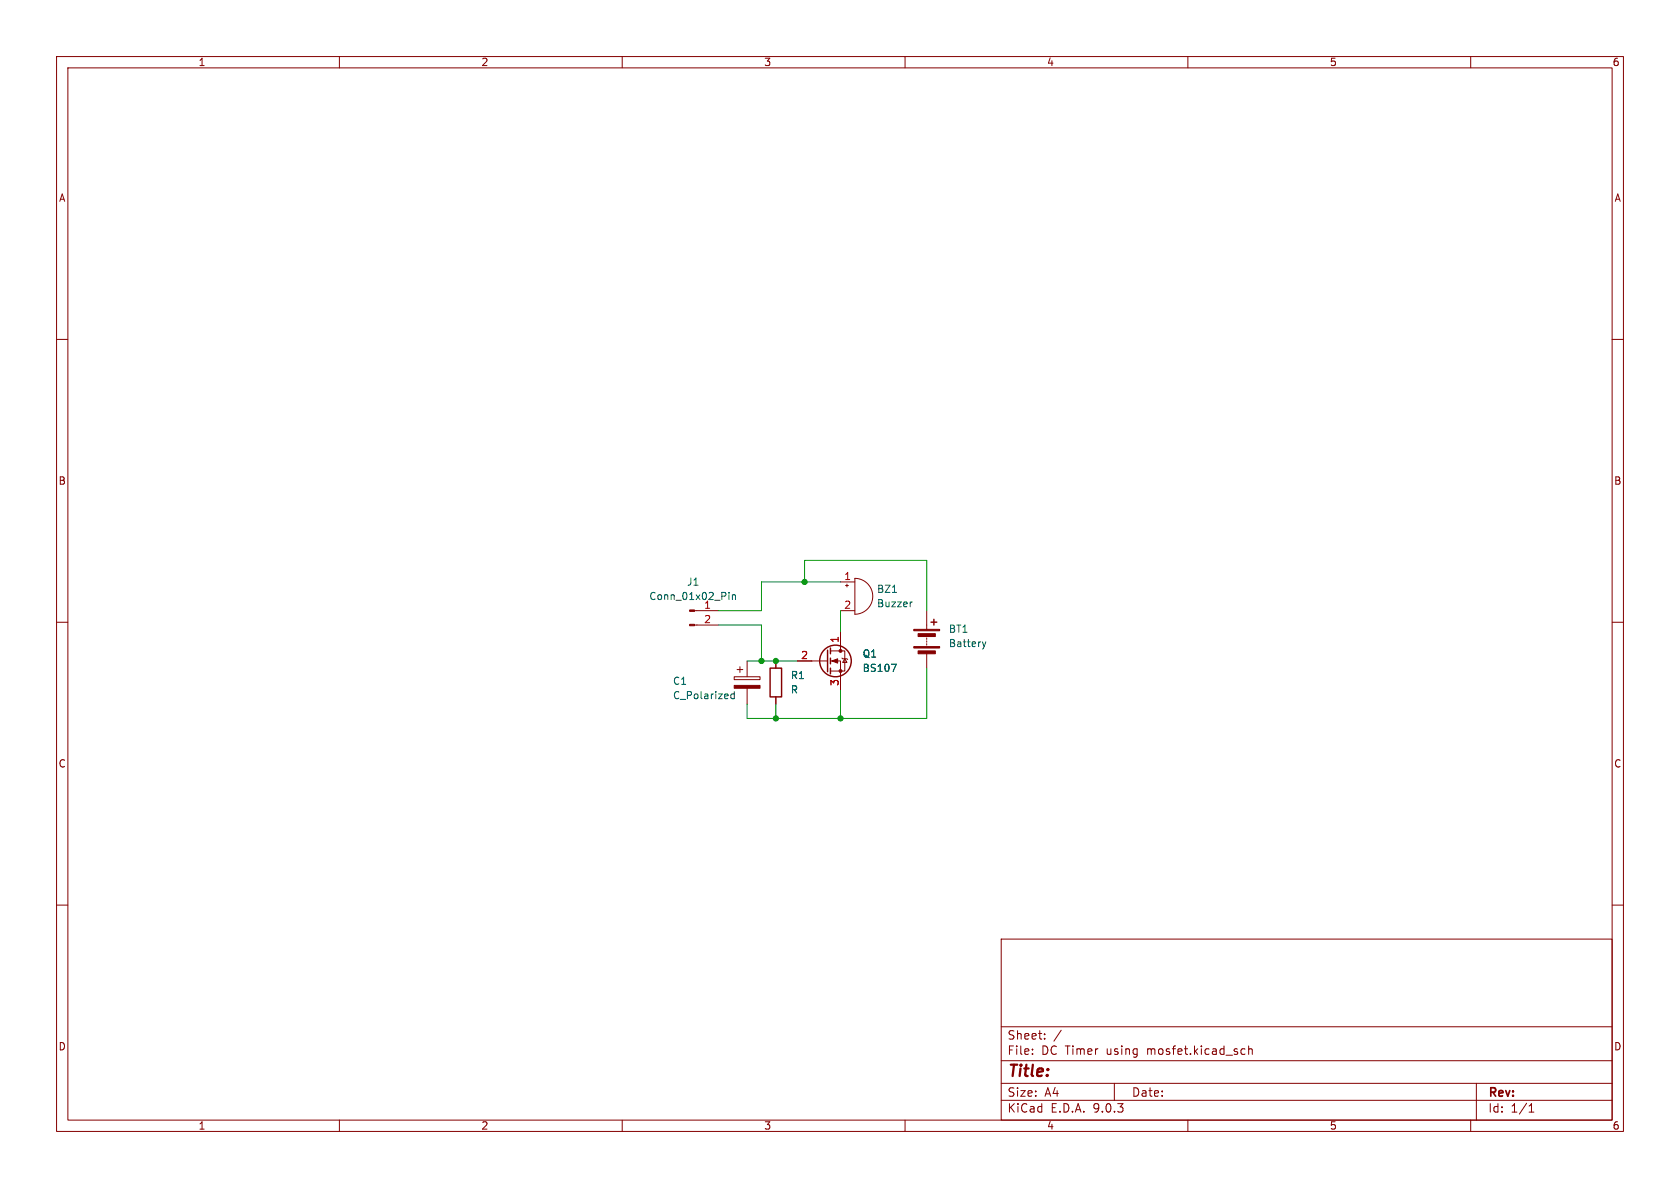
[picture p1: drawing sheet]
(kicad_sch
 (version 20250114)
 (generator "eeschema")
 (generator_version "9.0")
 (paper "A4")
 (lib_symbols
  (symbol "Connector:Conn_01x02_Pin"
   (pin_names
    (offset 1.016) (hide yes)) (exclude_from_sim no) (in_bom yes) (on_board yes)
   (property "Reference" "J" (at 0 2.54 0) (effects (font (size 1.27 1.27))))
   (property "Value" "Conn_01x02_Pin" (at 0 -5.08 0) (effects (font (size 1.27 1.27))))
   (property "Footprint" "" (at 0 0 0) (effects (font (size 1.27 1.27)) (hide yes)))
   (property "Datasheet" "~" (at 0 0 0) (effects (font (size 1.27 1.27)) (hide yes)))
   (property "Description" "Generic connector, single row, 01x02, script generated" (at 0 0 0) (effects (font (size 1.27 1.27)) (hide yes)))
   (property "ki_locked" "" (at 0 0 0) (effects (font (size 1.27 1.27))))
   (symbol "Conn_01x02_Pin_1_1"
    (rectangle (start 0.8636 0.127) (end 0 -0.127) (stroke (width 0.1524) (type default)) (fill (type outline)))
    (rectangle (start 0.8636 -2.413) (end 0 -2.667) (stroke (width 0.1524) (type default)) (fill (type outline)))
    (polyline (pts (xy 1.27 0) (xy 0.8636 0)) (stroke (width 0.1524) (type default)) (fill (type none)))
    (polyline (pts (xy 1.27 -2.54) (xy 0.8636 -2.54)) (stroke (width 0.1524) (type default)) (fill (type none)))
    (pin passive line (at 5.08 0 180) (length 3.81) (name "Pin_1" (effects (font (size 1.27 1.27)))) (number "1" (effects (font (size 1.27 1.27)))))
    (pin passive line (at 5.08 -2.54 180) (length 3.81) (name "Pin_2" (effects (font (size 1.27 1.27)))) (number "2" (effects (font (size 1.27 1.27))))))
   (embedded_fonts no))
  (symbol "Device:Battery"
   (pin_numbers (hide yes))
   (pin_names
    (offset 0) (hide yes)) (exclude_from_sim no) (in_bom yes) (on_board yes)
   (property "Reference" "BT" (at 2.54 2.54 0) (effects (font (size 1.27 1.27)) (justify left)))
   (property "Value" "Battery" (at 2.54 0 0) (effects (font (size 1.27 1.27)) (justify left)))
   (property "Footprint" "" (at 0 1.524 90) (effects (font (size 1.27 1.27)) (hide yes)))
   (property "Datasheet" "~" (at 0 1.524 90) (effects (font (size 1.27 1.27)) (hide yes)))
   (property "Description" "Multiple-cell battery" (at 0 0 0) (effects (font (size 1.27 1.27)) (hide yes)))
   (symbol "Battery_0_1"
    (rectangle (start -2.286 1.778) (end 2.286 1.524) (stroke (width 0) (type default)) (fill (type outline)))
    (rectangle (start -2.286 -1.27) (end 2.286 -1.524) (stroke (width 0) (type default)) (fill (type outline)))
    (rectangle (start -1.524 1.016) (end 1.524 0.508) (stroke (width 0) (type default)) (fill (type outline)))
    (rectangle (start -1.524 -2.032) (end 1.524 -2.54) (stroke (width 0) (type default)) (fill (type outline)))
    (polyline (pts (xy 0 1.778) (xy 0 2.54)) (stroke (width 0) (type default)) (fill (type none)))
    (polyline (pts (xy 0 0) (xy 0 0.254)) (stroke (width 0) (type default)) (fill (type none)))
    (polyline (pts (xy 0 -0.508) (xy 0 -0.254)) (stroke (width 0) (type default)) (fill (type none)))
    (polyline (pts (xy 0 -1.016) (xy 0 -0.762)) (stroke (width 0) (type default)) (fill (type none)))
    (polyline (pts (xy 0.762 3.048) (xy 1.778 3.048)) (stroke (width 0.254) (type default)) (fill (type none)))
    (polyline (pts (xy 1.27 3.556) (xy 1.27 2.54)) (stroke (width 0.254) (type default)) (fill (type none))))
   (symbol "Battery_1_1"
    (pin passive line (at 0 5.08 270) (length 2.54) (name "+" (effects (font (size 1.27 1.27)))) (number "1" (effects (font (size 1.27 1.27)))))
    (pin passive line (at 0 -5.08 90) (length 2.54) (name "-" (effects (font (size 1.27 1.27)))) (number "2" (effects (font (size 1.27 1.27))))))
   (embedded_fonts no))
  (symbol "Device:Buzzer"
   (pin_names
    (offset 0.0254) (hide yes)) (exclude_from_sim no) (in_bom yes) (on_board yes)
   (property "Reference" "BZ" (at 3.81 1.27 0) (effects (font (size 1.27 1.27)) (justify left)))
   (property "Value" "Buzzer" (at 3.81 -1.27 0) (effects (font (size 1.27 1.27)) (justify left)))
   (property "Footprint" "" (at -0.635 2.54 90) (effects (font (size 1.27 1.27)) (hide yes)))
   (property "Datasheet" "~" (at -0.635 2.54 90) (effects (font (size 1.27 1.27)) (hide yes)))
   (property "Description" "Buzzer, polarized" (at 0 0 0) (effects (font (size 1.27 1.27)) (hide yes)))
   (symbol "Buzzer_0_1"
    (polyline (pts (xy -1.651 1.905) (xy -1.143 1.905)) (stroke (width 0) (type default)) (fill (type none)))
    (polyline (pts (xy -1.397 2.159) (xy -1.397 1.651)) (stroke (width 0) (type default)) (fill (type none)))
    (arc (start 0 3.175) (mid 3.1612 0) (end 0 -3.175) (stroke (width 0) (type default)) (fill (type none)))
    (polyline (pts (xy 0 3.175) (xy 0 -3.175)) (stroke (width 0) (type default)) (fill (type none))))
   (symbol "Buzzer_1_1"
    (pin passive line (at -2.54 2.54 0) (length 2.54) (name "+" (effects (font (size 1.27 1.27)))) (number "1" (effects (font (size 1.27 1.27)))))
    (pin passive line (at -2.54 -2.54 0) (length 2.54) (name "-" (effects (font (size 1.27 1.27)))) (number "2" (effects (font (size 1.27 1.27))))))
   (embedded_fonts no))
  (symbol "Device:C_Polarized"
   (pin_numbers (hide yes))
   (pin_names
    (offset 0.254)) (exclude_from_sim no) (in_bom yes) (on_board yes)
   (property "Reference" "C" (at 0.635 2.54 0) (effects (font (size 1.27 1.27)) (justify left)))
   (property "Value" "C_Polarized" (at 0.635 -2.54 0) (effects (font (size 1.27 1.27)) (justify left)))
   (property "Footprint" "" (at 0.9652 -3.81 0) (effects (font (size 1.27 1.27)) (hide yes)))
   (property "Datasheet" "~" (at 0 0 0) (effects (font (size 1.27 1.27)) (hide yes)))
   (property "Description" "Polarized capacitor" (at 0 0 0) (effects (font (size 1.27 1.27)) (hide yes)))
   (symbol "C_Polarized_0_1"
    (rectangle (start -2.286 0.508) (end 2.286 1.016) (stroke (width 0) (type default)) (fill (type none)))
    (polyline (pts (xy -1.778 2.286) (xy -0.762 2.286)) (stroke (width 0) (type default)) (fill (type none)))
    (polyline (pts (xy -1.27 2.794) (xy -1.27 1.778)) (stroke (width 0) (type default)) (fill (type none)))
    (rectangle (start 2.286 -0.508) (end -2.286 -1.016) (stroke (width 0) (type default)) (fill (type outline))))
   (symbol "C_Polarized_1_1"
    (pin passive line (at 0 3.81 270) (length 2.794) (name "~" (effects (font (size 1.27 1.27)))) (number "1" (effects (font (size 1.27 1.27)))))
    (pin passive line (at 0 -3.81 90) (length 2.794) (name "~" (effects (font (size 1.27 1.27)))) (number "2" (effects (font (size 1.27 1.27))))))
   (embedded_fonts no))
  (symbol "Device:R"
   (pin_numbers (hide yes))
   (pin_names
    (offset 0)) (exclude_from_sim no) (in_bom yes) (on_board yes)
   (property "Reference" "R" (at 2.032 0 90) (effects (font (size 1.27 1.27))))
   (property "Value" "R" (at 0 0 90) (effects (font (size 1.27 1.27))))
   (property "Footprint" "" (at -1.778 0 90) (effects (font (size 1.27 1.27)) (hide yes)))
   (property "Datasheet" "~" (at 0 0 0) (effects (font (size 1.27 1.27)) (hide yes)))
   (property "Description" "Resistor" (at 0 0 0) (effects (font (size 1.27 1.27)) (hide yes)))
   (symbol "R_0_1"
    (rectangle (start -1.016 -2.54) (end 1.016 2.54) (stroke (width 0.254) (type default)) (fill (type none))))
   (symbol "R_1_1"
    (pin passive line (at 0 3.81 270) (length 1.27) (name "~" (effects (font (size 1.27 1.27)))) (number "1" (effects (font (size 1.27 1.27)))))
    (pin passive line (at 0 -3.81 90) (length 1.27) (name "~" (effects (font (size 1.27 1.27)))) (number "2" (effects (font (size 1.27 1.27))))))
   (embedded_fonts no))
  (symbol "Transistor_FET:BS107"
   (pin_names (hide yes)) (exclude_from_sim no) (in_bom yes) (on_board yes)
   (property "Reference" "Q" (at 5.08 1.905 0) (effects (font (size 1.27 1.27)) (justify left)))
   (property "Value" "BS107" (at 5.08 0 0) (effects (font (size 1.27 1.27)) (justify left)))
   (property "Footprint" "Package_TO_SOT_THT:TO-92_Inline" (at 5.08 -1.905 0) (effects (font (size 1.27 1.27)
    (italic yes)) (justify left) (hide yes)))
   (property "Datasheet" "http://www.onsemi.com/pub_link/Collateral/BS107-D.PDF" (at 5.08 -3.81 0) (effects (font (size 1.27 1.27)) (justify left) (hide yes)))
   (property "Description" "0.25A Id, 200V Vds, N-Channel MOSFET, TO-92" (at 0 0 0) (effects (font (size 1.27 1.27)) (hide yes)))
   (symbol "BS107_0_1"
    (polyline (pts (xy 0.254 1.905) (xy 0.254 -1.905)) (stroke (width 0.254) (type default)) (fill (type none)))
    (polyline (pts (xy 0.254 0) (xy -2.54 0)) (stroke (width 0) (type default)) (fill (type none)))
    (polyline (pts (xy 0.762 2.286) (xy 0.762 1.27)) (stroke (width 0.254) (type default)) (fill (type none)))
    (polyline (pts (xy 0.762 0.508) (xy 0.762 -0.508)) (stroke (width 0.254) (type default)) (fill (type none)))
    (polyline (pts (xy 0.762 -1.27) (xy 0.762 -2.286)) (stroke (width 0.254) (type default)) (fill (type none)))
    (polyline (pts (xy 0.762 -1.778) (xy 3.302 -1.778) (xy 3.302 1.778) (xy 0.762 1.778)) (stroke (width 0) (type default)) (fill (type none)))
    (polyline (pts (xy 1.016 0) (xy 2.032 0.381) (xy 2.032 -0.381) (xy 1.016 0)) (stroke (width 0) (type default)) (fill (type outline)))
    (circle (center 1.651 0) (radius 2.794) (stroke (width 0.254) (type default)) (fill (type none)))
    (polyline (pts (xy 2.54 2.54) (xy 2.54 1.778)) (stroke (width 0) (type default)) (fill (type none)))
    (circle (center 2.54 1.778) (radius 0.254) (stroke (width 0) (type default)) (fill (type outline)))
    (circle (center 2.54 -1.778) (radius 0.254) (stroke (width 0) (type default)) (fill (type outline)))
    (polyline (pts (xy 2.54 -2.54) (xy 2.54 0) (xy 0.762 0)) (stroke (width 0) (type default)) (fill (type none)))
    (polyline (pts (xy 2.794 0.508) (xy 2.921 0.381) (xy 3.683 0.381) (xy 3.81 0.254)) (stroke (width 0) (type default)) (fill (type none)))
    (polyline (pts (xy 3.302 0.381) (xy 2.921 -0.254) (xy 3.683 -0.254) (xy 3.302 0.381)) (stroke (width 0) (type default)) (fill (type none))))
   (symbol "BS107_1_1"
    (pin input line (at -5.08 0 0) (length 2.54) (name "G" (effects (font (size 1.27 1.27)))) (number "2" (effects (font (size 1.27 1.27)))))
    (pin passive line (at 2.54 5.08 270) (length 2.54) (name "D" (effects (font (size 1.27 1.27)))) (number "1" (effects (font (size 1.27 1.27)))))
    (pin passive line (at 2.54 -5.08 90) (length 2.54) (name "S" (effects (font (size 1.27 1.27)))) (number "3" (effects (font (size 1.27 1.27))))))
   (embedded_fonts no)))
 (junction
  (at 134.62 116.84)
  (diameter 0)
  (color 0 0 0 0))
 (junction
  (at 137.16 116.84)
  (diameter 0)
  (color 0 0 0 0))
 (junction
  (at 148.59 127)
  (diameter 0)
  (color 0 0 0 0))
 (junction
  (at 142.24 102.87)
  (diameter 0)
  (color 0 0 0 0))
 (junction
  (at 137.16 127)
  (diameter 0)
  (color 0 0 0 0))
 (wire
  (pts (xy 132.08 116.84) (xy 134.62 116.84))
  (stroke (width 0) (type default)))
 (wire
  (pts (xy 142.24 102.87) (xy 148.59 102.87))
  (stroke (width 0) (type default)))
 (wire
  (pts (xy 134.62 107.95) (xy 134.62 102.87))
  (stroke (width 0) (type default)))
 (wire
  (pts (xy 132.08 127) (xy 137.16 127))
  (stroke (width 0) (type default)))
 (wire
  (pts (xy 148.59 107.95) (xy 148.59 111.76))
  (stroke (width 0) (type default)))
 (wire
  (pts (xy 134.62 116.84) (xy 137.16 116.84))
  (stroke (width 0) (type default)))
 (wire
  (pts (xy 137.16 124.46) (xy 137.16 127))
  (stroke (width 0) (type default)))
 (wire
  (pts (xy 163.83 107.95) (xy 163.83 99.06))
  (stroke (width 0) (type default)))
 (wire
  (pts (xy 148.59 127) (xy 163.83 127))
  (stroke (width 0) (type default)))
 (wire
  (pts (xy 163.83 99.06) (xy 142.24 99.06))
  (stroke (width 0) (type default)))
 (wire
  (pts (xy 148.59 121.92) (xy 148.59 127))
  (stroke (width 0) (type default)))
 (wire
  (pts (xy 137.16 116.84) (xy 140.97 116.84))
  (stroke (width 0) (type default)))
 (wire
  (pts (xy 127 110.49) (xy 134.62 110.49))
  (stroke (width 0) (type default)))
 (wire
  (pts (xy 127 107.95) (xy 134.62 107.95))
  (stroke (width 0) (type default)))
 (wire
  (pts (xy 132.08 124.46) (xy 132.08 127))
  (stroke (width 0) (type default)))
 (wire
  (pts (xy 137.16 127) (xy 148.59 127))
  (stroke (width 0) (type default)))
 (wire
  (pts (xy 134.62 102.87) (xy 142.24 102.87))
  (stroke (width 0) (type default)))
 (wire
  (pts (xy 163.83 127) (xy 163.83 118.11))
  (stroke (width 0) (type default)))
 (wire
  (pts (xy 142.24 99.06) (xy 142.24 102.87))
  (stroke (width 0) (type default)))
 (wire
  (pts (xy 134.62 110.49) (xy 134.62 116.84))
  (stroke (width 0) (type default)))
 (symbol
  (lib_id "Device:Buzzer")
  (at 151.13 105.41 0)
  (unit 1)
  (exclude_from_sim no)
  (in_bom yes)
  (on_board yes)
  (dnp no)
  (fields_autoplaced yes)
  (property "Reference" "BZ1" (at 154.94 104.1399 0) (effects (font (size 1.27 1.27)) (justify left)))
  (property "Value" "Buzzer" (at 154.94 106.6799 0) (effects (font (size 1.27 1.27)) (justify left)))
  (property "Footprint" "" (at 150.495 102.87 90) (effects (font (size 1.27 1.27)) (hide yes)))
  (property "Datasheet" "~" (at 150.495 102.87 90) (effects (font (size 1.27 1.27)) (hide yes)))
  (property "Description" "Buzzer, polarized" (at 151.13 105.41 0) (effects (font (size 1.27 1.27)) (hide yes)))
  (pin "2")
  (pin "1"))
 (symbol
  (lib_id "Connector:Conn_01x02_Pin")
  (at 121.92 107.95 0)
  (unit 1)
  (exclude_from_sim no)
  (in_bom yes)
  (on_board yes)
  (dnp no)
  (fields_autoplaced yes)
  (property "Reference" "J1" (at 122.555 102.87 0) (effects (font (size 1.27 1.27))))
  (property "Value" "Conn_01x02_Pin" (at 122.555 105.41 0) (effects (font (size 1.27 1.27))))
  (property "Footprint" "" (at 121.92 107.95 0) (effects (font (size 1.27 1.27)) (hide yes)))
  (property "Datasheet" "~" (at 121.92 107.95 0) (effects (font (size 1.27 1.27)) (hide yes)))
  (property "Description" "Generic connector, single row, 01x02, script generated" (at 121.92 107.95 0) (effects (font (size 1.27 1.27)) (hide yes)))
  (pin "2")
  (pin "1"))
 (symbol
  (lib_id "Device:C_Polarized")
  (at 132.08 120.65 0)
  (unit 1)
  (exclude_from_sim no)
  (in_bom yes)
  (on_board yes)
  (dnp no)
  (property "Reference" "C1" (at 118.872 120.396 0) (effects (font (size 1.27 1.27)) (justify left)))
  (property "Value" "C_Polarized" (at 118.872 122.936 0) (effects (font (size 1.27 1.27)) (justify left)))
  (property "Footprint" "" (at 133.0452 124.46 0) (effects (font (size 1.27 1.27)) (hide yes)))
  (property "Datasheet" "~" (at 132.08 120.65 0) (effects (font (size 1.27 1.27)) (hide yes)))
  (property "Description" "Polarized capacitor" (at 132.08 120.65 0) (effects (font (size 1.27 1.27)) (hide yes)))
  (pin "1")
  (pin "2"))
 (symbol
  (lib_id "Transistor_FET:BS107")
  (at 146.05 116.84 0)
  (unit 1)
  (exclude_from_sim no)
  (in_bom yes)
  (on_board yes)
  (dnp no)
  (fields_autoplaced yes)
  (property "Reference" "Q1" (at 152.4 115.5699 0) (effects (font (size 1.27 1.27)) (justify left)))
  (property "Value" "BS107" (at 152.4 118.1099 0) (effects (font (size 1.27 1.27)) (justify left)))
  (property "Footprint" "Package_TO_SOT_THT:TO-92_Inline" (at 151.13 118.745 0) (effects (font (size 1.27 1.27)
    (italic yes)) (justify left) (hide yes)))
  (property "Datasheet" "http://www.onsemi.com/pub_link/Collateral/BS107-D.PDF" (at 151.13 120.65 0) (effects (font (size 1.27 1.27)) (justify left) (hide yes)))
  (property "Description" "0.25A Id, 200V Vds, N-Channel MOSFET, TO-92" (at 146.05 116.84 0) (effects (font (size 1.27 1.27)) (hide yes)))
  (pin "3")
  (pin "2")
  (pin "1"))
 (symbol
  (lib_id "Device:R")
  (at 137.16 120.65 0)
  (unit 1)
  (exclude_from_sim no)
  (in_bom yes)
  (on_board yes)
  (dnp no)
  (fields_autoplaced yes)
  (property "Reference" "R1" (at 139.7 119.3799 0) (effects (font (size 1.27 1.27)) (justify left)))
  (property "Value" "R" (at 139.7 121.9199 0) (effects (font (size 1.27 1.27)) (justify left)))
  (property "Footprint" "" (at 135.382 120.65 90) (effects (font (size 1.27 1.27)) (hide yes)))
  (property "Datasheet" "~" (at 137.16 120.65 0) (effects (font (size 1.27 1.27)) (hide yes)))
  (property "Description" "Resistor" (at 137.16 120.65 0) (effects (font (size 1.27 1.27)) (hide yes)))
  (pin "1")
  (pin "2"))
 (symbol
  (lib_id "Device:Battery")
  (at 163.83 113.03 0)
  (unit 1)
  (exclude_from_sim no)
  (in_bom yes)
  (on_board yes)
  (dnp no)
  (fields_autoplaced yes)
  (property "Reference" "BT1" (at 167.64 111.1884 0) (effects (font (size 1.27 1.27)) (justify left)))
  (property "Value" "Battery" (at 167.64 113.7284 0) (effects (font (size 1.27 1.27)) (justify left)))
  (property "Footprint" "" (at 163.83 111.506 90) (effects (font (size 1.27 1.27)) (hide yes)))
  (property "Datasheet" "~" (at 163.83 111.506 90) (effects (font (size 1.27 1.27)) (hide yes)))
  (property "Description" "Multiple-cell battery" (at 163.83 113.03 0) (effects (font (size 1.27 1.27)) (hide yes)))
  (pin "2")
  (pin "1"))
 (sheet_instances
  (path ""
   (page "1")))
 (embedded_fonts no))
